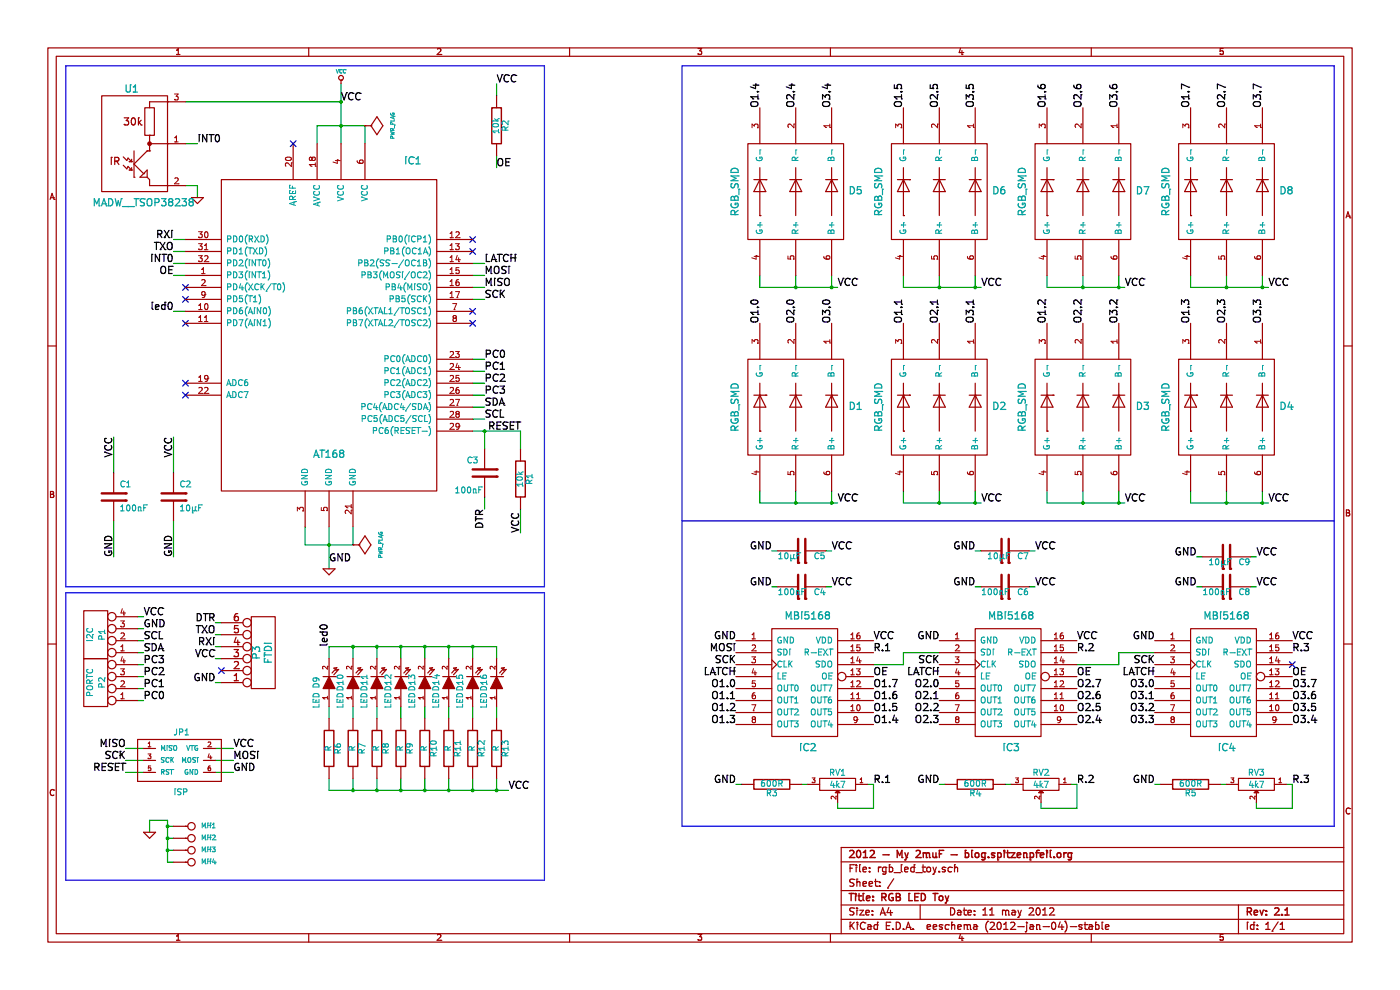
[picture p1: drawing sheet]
EESchema Schematic File Version 2  date Fri 11 May 2012 10:24:59 PM CEST
LIBS:power
LIBS:atmega8_168_328_TQFP
LIBS:my_parts
LIBS:ref-packages
LIBS:device
LIBS:conn
LIBS:linear
LIBS:regul
LIBS:74xx
LIBS:cmos4000
LIBS:adc-dac
LIBS:memory
LIBS:xilinx
LIBS:special
LIBS:microcontrollers
LIBS:dsp
LIBS:microchip
LIBS:analog_switches
LIBS:motorola
LIBS:texas
LIBS:intel
LIBS:audio
LIBS:interface
LIBS:digital-audio
LIBS:philips
LIBS:display
LIBS:cypress
LIBS:siliconi
LIBS:contrib
LIBS:valves
LIBS:atmel
LIBS:rgb_led_toy-cache
EELAYER 25  0
EELAYER END
$Descr A4 11700 8267
encoding utf-8
Sheet 1 1
Title "RGB LED Toy"
Date "11 may 2012"
Rev "2.1"
Comp "2012 - My 2muF - blog.spitzenpfeil.org"
Comment1 ""
Comment2 ""
Comment3 ""
Comment4 ""
$EndDescr
NoConn ~ 1550 2500
Wire Wire Line
	1550 2300 1450 2300
Connection ~ 1400 6900
Wire Wire Line
	1250 6950 1250 6850
Wire Wire Line
	1250 6850 1400 6850
Wire Wire Line
	1400 6850 1400 7200
Connection ~ 1400 7000
Wire Wire Line
	1450 7000 1400 7000
Wire Wire Line
	1450 2200 1550 2200
Connection ~ 2850 850 
Wire Wire Line
	1550 850  2850 850 
Connection ~ 3750 5400
Connection ~ 3350 5400
Connection ~ 2950 5400
Wire Wire Line
	4150 5500 4150 5400
Connection ~ 4150 6600
Wire Wire Line
	4250 6600 2750 6600
Wire Wire Line
	3950 5400 3950 5500
Wire Wire Line
	3550 5400 3550 5500
Wire Wire Line
	3150 5400 3150 5500
Wire Wire Line
	2750 5500 2750 5400
Wire Wire Line
	3750 5900 3750 6000
Wire Wire Line
	3350 5900 3350 6000
Wire Wire Line
	2950 5900 2950 6000
Connection ~ 3950 6600
Connection ~ 3150 6600
Wire Wire Line
	3150 6500 3150 6600
Connection ~ 3550 6600
Wire Wire Line
	3550 6500 3550 6600
Connection ~ 3750 6600
Wire Wire Line
	3750 6500 3750 6600
Wire Notes Line
	5700 4350 11150 4350
Wire Notes Line
	4550 4950 550  4950
Wire Notes Line
	4550 4950 4550 7350
Wire Notes Line
	4550 7350 550  7350
Connection ~ 4050 3600
Wire Wire Line
	4050 3750 4050 3600
Wire Wire Line
	1550 2000 1450 2000
Wire Wire Line
	1850 5500 1800 5500
Wire Wire Line
	1850 5300 1800 5300
Wire Wire Line
	3950 3500 4050 3500
Wire Wire Line
	3950 3300 4050 3300
Wire Wire Line
	4050 3100 3950 3100
Wire Wire Line
	1150 5550 1200 5550
Wire Wire Line
	1150 5350 1200 5350
Wire Wire Line
	1150 5750 1200 5750
Wire Wire Line
	1150 5150 1200 5150
Wire Wire Line
	7250 6550 7300 6550
Wire Wire Line
	7850 6550 7900 6550
Wire Wire Line
	8950 6550 9000 6550
Wire Wire Line
	10500 6700 10500 6750
Wire Wire Line
	10500 6750 10800 6750
Wire Wire Line
	10800 6750 10800 6550
Wire Wire Line
	6950 4900 6900 4900
Wire Wire Line
	6500 4600 6450 4600
Wire Wire Line
	8150 4600 8200 4600
Wire Wire Line
	8650 4900 8600 4900
Wire Wire Line
	10000 4650 10050 4650
Wire Wire Line
	10500 4900 10450 4900
Wire Wire Line
	3950 2400 4050 2400
Wire Wire Line
	3950 2200 4050 2200
Wire Wire Line
	4150 800  4150 700 
Wire Wire Line
	1200 6350 1050 6350
Wire Wire Line
	1800 6450 1950 6450
Wire Wire Line
	1800 6250 1950 6250
Wire Wire Line
	8450 6550 8400 6550
Connection ~ 10550 2400
Wire Wire Line
	10600 2400 9950 2400
Connection ~ 8150 2400
Wire Wire Line
	8200 2400 7550 2400
Connection ~ 6950 4200
Wire Wire Line
	7000 4200 6350 4200
Wire Wire Line
	10550 2400 10550 2300
Wire Wire Line
	9950 2400 9950 2300
Wire Wire Line
	9350 2400 9350 2300
Wire Wire Line
	8750 2300 8750 2400
Wire Wire Line
	7550 2400 7550 2300
Connection ~ 6650 2400
Wire Wire Line
	6650 2300 6650 2400
Connection ~ 8150 4200
Wire Wire Line
	8200 4200 7550 4200
Connection ~ 10250 4200
Wire Wire Line
	10250 4100 10250 4200
Connection ~ 9050 4200
Wire Wire Line
	9050 4100 9050 4200
Connection ~ 7850 4200
Wire Wire Line
	7850 4100 7850 4200
Connection ~ 6650 4200
Wire Wire Line
	6650 4100 6650 4200
Wire Wire Line
	7300 5550 7550 5550
Wire Wire Line
	7850 5450 7550 5450
Wire Wire Line
	7550 5450 7550 5550
Wire Notes Line
	4550 550  550  550 
Wire Notes Line
	4550 550  4550 4900
Wire Notes Line
	4550 4900 550  4900
Wire Notes Line
	550  4900 550  550 
Wire Wire Line
	2750 4750 2750 4400
Wire Wire Line
	4350 3750 4350 3600
Wire Wire Line
	4350 3600 3950 3600
Wire Wire Line
	1450 3950 1450 3650
Wire Wire Line
	950  4350 950  4650
Connection ~ 2850 1050
Connection ~ 2750 4550
Wire Wire Line
	2950 4550 2550 4550
Wire Wire Line
	2950 4550 2950 4400
Wire Wire Line
	2650 1200 2650 1050
Wire Wire Line
	2650 1050 3050 1050
Wire Wire Line
	3050 1050 3050 1200
Wire Wire Line
	2850 1200 2850 700 
Wire Wire Line
	2550 4550 2550 4400
Wire Wire Line
	950  3950 950  3650
Wire Wire Line
	1450 4350 1450 4650
Wire Wire Line
	4350 4450 4350 4250
Wire Wire Line
	9000 5550 9350 5550
Wire Wire Line
	9350 5550 9350 5450
Wire Wire Line
	9350 5450 9650 5450
Wire Wire Line
	6350 4200 6350 4100
Wire Wire Line
	6950 4200 6950 4100
Wire Wire Line
	7550 4200 7550 4100
Wire Wire Line
	8150 4200 8150 4100
Wire Wire Line
	8750 4100 8750 4200
Wire Wire Line
	9350 4200 9350 4100
Wire Wire Line
	9950 4100 9950 4200
Wire Wire Line
	10550 4200 10550 4100
Wire Wire Line
	9950 4200 10600 4200
Connection ~ 10550 4200
Wire Wire Line
	8750 4200 9400 4200
Connection ~ 9350 4200
Wire Wire Line
	6350 2300 6350 2400
Wire Wire Line
	6950 2400 6950 2300
Wire Wire Line
	8150 2400 8150 2300
Wire Wire Line
	7850 2300 7850 2400
Connection ~ 7850 2400
Wire Wire Line
	9050 2300 9050 2400
Connection ~ 9050 2400
Wire Wire Line
	10250 2300 10250 2400
Connection ~ 10250 2400
Wire Wire Line
	6350 2400 7000 2400
Connection ~ 6950 2400
Wire Wire Line
	8750 2400 9400 2400
Connection ~ 9350 2400
Wire Wire Line
	10200 6550 10250 6550
Wire Wire Line
	6750 6550 6700 6550
Wire Wire Line
	1950 6350 1800 6350
Wire Wire Line
	1050 6250 1200 6250
Wire Wire Line
	1050 6450 1200 6450
Wire Wire Line
	4150 1300 4150 1400
Wire Wire Line
	4050 2300 3950 2300
Wire Wire Line
	4050 2500 3950 2500
Wire Wire Line
	10450 4650 10500 4650
Wire Wire Line
	10050 4900 10000 4900
Wire Wire Line
	8600 4600 8650 4600
Wire Wire Line
	8200 4900 8150 4900
Wire Wire Line
	6450 4900 6500 4900
Wire Wire Line
	6900 4600 6950 4600
Wire Wire Line
	10800 6550 10750 6550
Wire Wire Line
	9650 6550 9700 6550
Wire Wire Line
	9000 6550 9000 6750
Wire Wire Line
	9000 6750 8700 6750
Wire Wire Line
	8700 6750 8700 6700
Wire Wire Line
	7000 6700 7000 6750
Wire Wire Line
	7000 6750 7300 6750
Wire Wire Line
	7300 6750 7300 6550
Wire Wire Line
	6150 6550 6200 6550
Wire Wire Line
	1200 5250 1150 5250
Wire Wire Line
	1150 5650 1200 5650
Wire Wire Line
	1150 5850 1200 5850
Wire Wire Line
	1150 5450 1200 5450
Wire Wire Line
	3950 3000 4050 3000
Wire Wire Line
	3950 3200 4050 3200
Wire Wire Line
	4050 3400 3950 3400
Wire Wire Line
	1800 5200 1850 5200
Wire Wire Line
	1800 5400 1850 5400
Wire Wire Line
	1850 5700 1800 5700
Wire Wire Line
	1450 2100 1550 2100
Wire Wire Line
	4050 4150 4050 4250
Wire Notes Line
	550  7350 550  4950
Wire Notes Line
	5700 6900 5700 550 
Wire Notes Line
	5700 6900 11150 6900
Wire Notes Line
	11150 6900 11150 550 
Wire Notes Line
	11150 550  5700 550 
Wire Wire Line
	2750 6600 2750 6500
Wire Wire Line
	3950 6600 3950 6500
Wire Wire Line
	3350 6500 3350 6600
Connection ~ 3350 6600
Wire Wire Line
	2950 6500 2950 6600
Connection ~ 2950 6600
Wire Wire Line
	2750 5900 2750 6000
Wire Wire Line
	3150 5900 3150 6000
Wire Wire Line
	3550 5900 3550 6000
Wire Wire Line
	3950 5900 3950 6000
Wire Wire Line
	2950 5400 2950 5500
Wire Wire Line
	3350 5400 3350 5500
Wire Wire Line
	3750 5400 3750 5500
Wire Wire Line
	4150 6600 4150 6500
Wire Wire Line
	4150 6000 4150 5900
Connection ~ 3150 5400
Connection ~ 3550 5400
Wire Wire Line
	2750 5400 4150 5400
Connection ~ 3950 5400
Wire Wire Line
	1450 2600 1550 2600
Wire Wire Line
	1550 1550 1650 1550
Wire Wire Line
	1650 1550 1650 1650
Wire Wire Line
	1550 1200 1650 1200
Wire Wire Line
	1400 7200 1450 7200
Wire Wire Line
	1400 6900 1450 6900
Wire Wire Line
	1450 7100 1400 7100
Connection ~ 1400 7100
NoConn ~ 3950 2600
Text Label 1450 2300 2    60   ~ 0
OE
$Comp
L GND #PWR01
U 1 1
P 1250 6950
F 0 "#PWR01" H 1250 6950 30  0001 C CNN
F 1 "GND" H 1250 6880 30  0001 C CNN
	1    1250 6950
	1    0    0    -1  
$EndComp
Text Label 1450 2200 2    60   ~ 0
INT0
Text Label 1650 1200 0    60   ~ 0
INT0
$Comp
L GND #PWR02
U 1 1
P 1650 1650
F 0 "#PWR02" H 1650 1650 30  0001 C CNN
F 1 "GND" H 1650 1580 30  0001 C CNN
	1    1650 1650
	1    0    0    -1  
$EndComp
$Comp
L MADW__TSOP38238 U1
U 1 1
P 1150 1200
F 0 "U1" H 1100 1650 60  0000 C CNN
F 1 "MADW__TSOP38238" H 1200 700 60  0000 C CNN
	1    1150 1200
	1    0    0    -1  
$EndComp
NoConn ~ 3950 2100
NoConn ~ 1550 2700
NoConn ~ 1550 2400
NoConn ~ 3950 2000
Text Label 4050 2200 0    60   ~ 0
LATCH
$Comp
L LED D16
U 1 1
P 4150 5700
F 0 "D16" H 4150 5800 50  0000 C CNN
F 1 "LED" H 4000 5800 50  0000 C CNN
	1    4150 5700
	0    -1   -1   0   
$EndComp
$Comp
L R R13
U 1 1
P 4150 6250
F 0 "R13" V 4230 6250 50  0000 C CNN
F 1 "R" V 4150 6250 50  0000 C CNN
	1    4150 6250
	1    0    0    -1  
$EndComp
Text Label 2750 5400 1    60   ~ 0
led0
$Comp
L LED D15
U 1 1
P 3950 5700
F 0 "D15" H 3950 5800 50  0000 C CNN
F 1 "LED" H 3800 5800 50  0000 C CNN
	1    3950 5700
	0    -1   -1   0   
$EndComp
$Comp
L LED D14
U 1 1
P 3750 5700
F 0 "D14" H 3750 5800 50  0000 C CNN
F 1 "LED" H 3600 5800 50  0000 C CNN
	1    3750 5700
	0    -1   -1   0   
$EndComp
$Comp
L LED D13
U 1 1
P 3550 5700
F 0 "D13" H 3550 5800 50  0000 C CNN
F 1 "LED" H 3400 5800 50  0000 C CNN
	1    3550 5700
	0    -1   -1   0   
$EndComp
$Comp
L LED D12
U 1 1
P 3350 5700
F 0 "D12" H 3350 5800 50  0000 C CNN
F 1 "LED" H 3200 5800 50  0000 C CNN
	1    3350 5700
	0    -1   -1   0   
$EndComp
$Comp
L LED D11
U 1 1
P 3150 5700
F 0 "D11" H 3150 5800 50  0000 C CNN
F 1 "LED" H 3000 5800 50  0000 C CNN
	1    3150 5700
	0    -1   -1   0   
$EndComp
$Comp
L LED D10
U 1 1
P 2950 5700
F 0 "D10" H 2950 5800 50  0000 C CNN
F 1 "LED" H 2800 5800 50  0000 C CNN
	1    2950 5700
	0    -1   -1   0   
$EndComp
$Comp
L LED D9
U 1 1
P 2750 5700
F 0 "D9" H 2750 5800 50  0000 C CNN
F 1 "LED" H 2600 5800 50  0000 C CNN
	1    2750 5700
	0    -1   -1   0   
$EndComp
Text Label 4250 6600 0    60   ~ 0
VCC
$Comp
L R R12
U 1 1
P 3950 6250
F 0 "R12" V 4030 6250 50  0000 C CNN
F 1 "R" V 3950 6250 50  0000 C CNN
	1    3950 6250
	1    0    0    -1  
$EndComp
$Comp
L R R11
U 1 1
P 3750 6250
F 0 "R11" V 3830 6250 50  0000 C CNN
F 1 "R" V 3750 6250 50  0000 C CNN
	1    3750 6250
	1    0    0    -1  
$EndComp
$Comp
L R R10
U 1 1
P 3550 6250
F 0 "R10" V 3630 6250 50  0000 C CNN
F 1 "R" V 3550 6250 50  0000 C CNN
	1    3550 6250
	1    0    0    -1  
$EndComp
$Comp
L R R9
U 1 1
P 3350 6250
F 0 "R9" V 3430 6250 50  0000 C CNN
F 1 "R" V 3350 6250 50  0000 C CNN
	1    3350 6250
	1    0    0    -1  
$EndComp
$Comp
L R R8
U 1 1
P 3150 6250
F 0 "R8" V 3230 6250 50  0000 C CNN
F 1 "R" V 3150 6250 50  0000 C CNN
	1    3150 6250
	1    0    0    -1  
$EndComp
$Comp
L R R7
U 1 1
P 2950 6250
F 0 "R7" V 3030 6250 50  0000 C CNN
F 1 "R" V 2950 6250 50  0000 C CNN
	1    2950 6250
	1    0    0    -1  
$EndComp
$Comp
L R R6
U 1 1
P 2750 6250
F 0 "R6" V 2830 6250 50  0000 C CNN
F 1 "R" V 2750 6250 50  0000 C CNN
	1    2750 6250
	1    0    0    -1  
$EndComp
Text Label 1450 2600 2    60   ~ 0
led0
Text Label 1800 5300 2    60   ~ 0
TXO
Text Label 1800 5400 2    60   ~ 0
RXI
Text Label 1800 5500 2    60   ~ 0
VCC
Text Label 1800 5200 2    60   ~ 0
DTR
Text Label 4050 4250 3    60   ~ 0
DTR
$Comp
L C C3
U 1 1
P 4050 3950
F 0 "C3" H 3900 4050 50  0000 L CNN
F 1 "100nF" H 3800 3800 50  0000 L CNN
	1    4050 3950
	1    0    0    -1  
$EndComp
Text Label 1450 2100 2    60   ~ 0
TXO
Text Label 1450 2000 2    60   ~ 0
RXI
NoConn ~ 1850 5600
Text Label 1800 5700 2    60   ~ 0
GND
$Comp
L CONN_6 P3
U 1 1
P 2200 5450
F 0 "P3" V 2150 5450 60  0000 C CNN
F 1 "FTDI" V 2250 5450 60  0000 C CNN
	1    2200 5450
	1    0    0    1   
$EndComp
Text Label 4050 3400 0    60   ~ 0
SDA
Text Label 4050 3500 0    60   ~ 0
SCL
Text Label 4050 3200 0    60   ~ 0
PC2
Text Label 4050 3300 0    60   ~ 0
PC3
Text Label 4050 3100 0    60   ~ 0
PC1
Text Label 4050 3000 0    60   ~ 0
PC0
$Comp
L ATMEGA8_168_328_TQFP IC1
U 1 1
P 2750 2750
F 0 "IC1" H 3450 4150 60  0000 C CNN
F 1 "AT168" H 2750 1700 60  0000 C CNN
	1    2750 2750
	1    0    0    -1  
$EndComp
Text Label 1200 5450 0    60   ~ 0
SDA
Text Label 1200 5350 0    60   ~ 0
SCL
Text Label 1200 5550 0    60   ~ 0
PC3
Text Label 1200 5650 0    60   ~ 0
PC2
Text Label 1200 5750 0    60   ~ 0
PC1
Text Label 1200 5850 0    60   ~ 0
PC0
Text Label 1200 5250 0    60   ~ 0
GND
Text Label 1200 5150 0    60   ~ 0
VCC
$Comp
L CONN_4 P2
U 1 1
P 800 5700
F 0 "P2" V 750 5700 50  0000 C CNN
F 1 "PORTC" V 850 5700 50  0000 C CNN
	1    800  5700
	-1   0    0    1   
$EndComp
$Comp
L CONN_4 P1
U 1 1
P 800 5300
F 0 "P1" V 750 5300 50  0000 C CNN
F 1 "I2C" V 850 5300 50  0000 C CNN
	1    800  5300
	-1   0    0    1   
$EndComp
$Comp
L C C9
U 1 1
P 10250 4650
F 0 "C9" V 10300 4750 50  0000 L CNN
F 1 "10µF" V 10300 4500 50  0000 L CNN
	1    10250 4650
	0    1    1    0   
$EndComp
Text Label 10500 4650 0    60   ~ 0
VCC
Text Label 10000 4650 2    60   ~ 0
GND
$Comp
L C C7
U 1 1
P 8400 4600
F 0 "C7" V 8450 4700 50  0000 L CNN
F 1 "10µF" V 8450 4450 50  0000 L CNN
	1    8400 4600
	0    1    1    0   
$EndComp
Text Label 8650 4600 0    60   ~ 0
VCC
Text Label 8150 4600 2    60   ~ 0
GND
$Comp
L C C5
U 1 1
P 6700 4600
F 0 "C5" V 6750 4700 50  0000 L CNN
F 1 "10µF" V 6750 4400 50  0000 L CNN
	1    6700 4600
	0    1    1    0   
$EndComp
Text Label 6950 4600 0    60   ~ 0
VCC
Text Label 6450 4600 2    60   ~ 0
GND
$Comp
L CONN_1 MH4
U 1 1
P 1600 7200
F 0 "MH4" H 1680 7200 40  0000 L CNN
F 1 "CONN_1" H 1600 7255 30  0001 C CNN
	1    1600 7200
	1    0    0    -1  
$EndComp
$Comp
L CONN_1 MH3
U 1 1
P 1600 7100
F 0 "MH3" H 1680 7100 40  0000 L CNN
F 1 "CONN_1" H 1600 7155 30  0001 C CNN
	1    1600 7100
	1    0    0    -1  
$EndComp
$Comp
L CONN_1 MH2
U 1 1
P 1600 7000
F 0 "MH2" H 1680 7000 40  0000 L CNN
F 1 "CONN_1" H 1600 7055 30  0001 C CNN
	1    1600 7000
	1    0    0    -1  
$EndComp
$Comp
L CONN_1 MH1
U 1 1
P 1600 6900
F 0 "MH1" H 1680 6900 40  0000 L CNN
F 1 "CONN_1" H 1600 6955 30  0001 C CNN
	1    1600 6900
	1    0    0    -1  
$EndComp
$Comp
L PWR_FLAG #FLG03
U 1 1
P 2950 4550
F 0 "#FLG03" H 2950 4820 30  0001 C CNN
F 1 "PWR_FLAG" H 2950 4780 30  0000 C CNN
	1    2950 4550
	0    1    1    0   
$EndComp
$Comp
L PWR_FLAG #FLG04
U 1 1
P 3050 1050
F 0 "#FLG04" H 3050 1320 30  0001 C CNN
F 1 "PWR_FLAG" H 3050 1280 30  0000 C CNN
	1    3050 1050
	0    1    1    0   
$EndComp
$Comp
L MADW__AVR_ISP JP1
U 1 1
P 1500 6350
F 0 "JP1" H 1450 6550 50  0000 L BNN
F 1 "ISP" H 1450 6050 50  0000 L BNN
	1    1500 6350
	1    0    0    -1  
$EndComp
Text Label 10800 6550 0    60   ~ 0
R.3
Text Label 9000 6550 0    60   ~ 0
R.2
Text Label 7300 6550 0    60   ~ 0
R.1
Text Label 10000 4900 2    60   ~ 0
GND
Text Label 10500 4900 0    60   ~ 0
VCC
Text Label 8150 4900 2    60   ~ 0
GND
Text Label 8650 4900 0    60   ~ 0
VCC
Text Label 6450 4900 2    60   ~ 0
GND
Text Label 6950 4900 0    60   ~ 0
VCC
$Comp
L C C8
U 1 1
P 10250 4900
F 0 "C8" V 10300 5000 50  0000 L CNN
F 1 "100nF" V 10300 4700 50  0000 L CNN
	1    10250 4900
	0    1    1    0   
$EndComp
$Comp
L C C6
U 1 1
P 8400 4900
F 0 "C6" V 8450 5000 50  0000 L CNN
F 1 "100nF" V 8450 4700 50  0000 L CNN
	1    8400 4900
	0    1    1    0   
$EndComp
$Comp
L C C4
U 1 1
P 6700 4900
F 0 "C4" V 6750 5000 50  0000 L CNN
F 1 "100nF" V 6750 4700 50  0000 L CNN
	1    6700 4900
	0    1    1    0   
$EndComp
Text Label 9650 6550 2    60   ~ 0
GND
Text Label 7850 6550 2    60   ~ 0
GND
Text Label 6150 6550 2    60   ~ 0
GND
Text Label 4150 1400 0    60   ~ 0
OE
Text Label 4150 700  0    60   ~ 0
VCC
$Comp
L R R2
U 1 1
P 4150 1050
F 0 "R2" V 4230 1050 50  0000 C CNN
F 1 "10k" V 4150 1050 50  0000 C CNN
	1    4150 1050
	1    0    0    -1  
$EndComp
$Comp
L R R5
U 1 1
P 9950 6550
F 0 "R5" V 10030 6550 50  0000 C CNN
F 1 "600R" V 9950 6550 50  0000 C CNN
	1    9950 6550
	0    1    1    0   
$EndComp
$Comp
L R R4
U 1 1
P 8150 6550
F 0 "R4" V 8230 6550 50  0000 C CNN
F 1 "600R" V 8150 6550 50  0000 C CNN
	1    8150 6550
	0    1    1    0   
$EndComp
$Comp
L R R3
U 1 1
P 6450 6550
F 0 "R3" V 6530 6550 50  0000 C CNN
F 1 "600R" V 6450 6550 50  0000 C CNN
	1    6450 6550
	0    1    1    0   
$EndComp
$Comp
L POT RV3
U 1 1
P 10500 6550
F 0 "RV3" H 10500 6450 50  0000 C CNN
F 1 "4k7" H 10500 6550 50  0000 C CNN
	1    10500 6550
	-1   0    0    1   
$EndComp
$Comp
L POT RV2
U 1 1
P 8700 6550
F 0 "RV2" H 8700 6450 50  0000 C CNN
F 1 "4k7" H 8700 6550 50  0000 C CNN
	1    8700 6550
	-1   0    0    1   
$EndComp
$Comp
L POT RV1
U 1 1
P 7000 6550
F 0 "RV1" H 7000 6450 50  0000 C CNN
F 1 "4k7" H 7000 6550 50  0000 C CNN
	1    7000 6550
	-1   0    0    1   
$EndComp
NoConn ~ 2450 1200
NoConn ~ 3950 2700
NoConn ~ 1550 3200
NoConn ~ 1550 3300
Text Label 10550 900  1    60   ~ 0
O3.7
Text Label 10250 900  1    60   ~ 0
O2.7
Text Label 9350 900  1    60   ~ 0
O3.6
Text Label 9050 900  1    60   ~ 0
O2.6
Text Label 8150 900  1    60   ~ 0
O3.5
Text Label 7850 900  1    60   ~ 0
O2.5
Text Label 6950 900  1    60   ~ 0
O3.4
Text Label 6650 900  1    60   ~ 0
O2.4
Text Label 10550 2700 1    60   ~ 0
O3.3
Text Label 10250 2700 1    60   ~ 0
O2.3
Text Label 9350 2700 1    60   ~ 0
O3.2
Text Label 9050 2700 1    60   ~ 0
O2.2
Text Label 8150 2700 1    60   ~ 0
O3.1
Text Label 7850 2700 1    60   ~ 0
O2.1
Text Label 6950 2700 1    60   ~ 0
O3.0
Text Label 6650 2700 1    60   ~ 0
O2.0
Text Label 9950 900  1    60   ~ 0
O1.7
Text Label 8750 900  1    60   ~ 0
O1.6
Text Label 7550 900  1    60   ~ 0
O1.5
Text Label 6350 900  1    60   ~ 0
O1.4
Text Label 9950 2700 1    60   ~ 0
O1.3
Text Label 8750 2700 1    60   ~ 0
O1.2
Text Label 7550 2700 1    60   ~ 0
O1.1
Text Label 6350 2700 1    60   ~ 0
O1.0
Text Label 8200 2400 0    60   ~ 0
VCC
Text Label 9400 2400 0    60   ~ 0
VCC
Text Label 10600 2400 0    60   ~ 0
VCC
Text Label 7000 2400 0    60   ~ 0
VCC
Text Label 10600 4200 0    60   ~ 0
VCC
Text Label 9400 4200 0    60   ~ 0
VCC
Text Label 8200 4200 0    60   ~ 0
VCC
Text Label 7000 4200 0    60   ~ 0
VCC
Text Label 10800 5650 0    60   ~ 0
OE
NoConn ~ 10800 5550
Text Label 10800 5450 0    60   ~ 0
R.3
Text Label 10800 5350 0    60   ~ 0
VCC
Text Label 9650 5650 2    60   ~ 0
LATCH
Text Label 9650 5550 2    60   ~ 0
SCK
Text Label 9650 5350 2    60   ~ 0
GND
Text Label 9000 5650 0    60   ~ 0
OE
Text Label 9000 5450 0    60   ~ 0
R.2
Text Label 9000 5350 0    60   ~ 0
VCC
Text Label 7850 5650 2    60   ~ 0
LATCH
Text Label 7850 5550 2    60   ~ 0
SCK
Text Label 7850 5350 2    60   ~ 0
GND
Text Label 7300 5450 0    60   ~ 0
R.1
Text Label 7300 5350 0    60   ~ 0
VCC
Text Label 7300 5650 0    60   ~ 0
OE
Text Label 6150 5650 2    60   ~ 0
LATCH
Text Label 6150 5550 2    60   ~ 0
SCK
Text Label 6150 5450 2    60   ~ 0
MOSI
Text Label 6150 5350 2    60   ~ 0
GND
Text Label 10800 5750 0    60   ~ 0
O3.7
Text Label 10800 5850 0    60   ~ 0
O3.6
Text Label 10800 5950 0    60   ~ 0
O3.5
Text Label 10800 6050 0    60   ~ 0
O3.4
Text Label 9650 6050 2    60   ~ 0
O3.3
Text Label 9650 5950 2    60   ~ 0
O3.2
Text Label 9650 5850 2    60   ~ 0
O3.1
Text Label 9650 5750 2    60   ~ 0
O3.0
Text Label 9000 5750 0    60   ~ 0
O2.7
Text Label 9000 5850 0    60   ~ 0
O2.6
Text Label 9000 5950 0    60   ~ 0
O2.5
Text Label 9000 6050 0    60   ~ 0
O2.4
Text Label 7850 6050 2    60   ~ 0
O2.3
Text Label 7850 5950 2    60   ~ 0
O2.2
Text Label 7850 5850 2    60   ~ 0
O2.1
Text Label 7850 5750 2    60   ~ 0
O2.0
Text Label 7300 5750 0    60   ~ 0
O1.7
Text Label 7300 5850 0    60   ~ 0
O1.6
Text Label 7300 5950 0    60   ~ 0
O1.5
Text Label 7300 6050 0    60   ~ 0
O1.4
Text Label 6150 6050 2    60   ~ 0
O1.3
Text Label 6150 5950 2    60   ~ 0
O1.2
Text Label 6150 5850 2    60   ~ 0
O1.1
Text Label 6150 5750 2    60   ~ 0
O1.0
$Comp
L IMPOLUX_RGB_SMD D5
U 1 1
P 6650 1600
F 0 "D5" H 7150 1600 60  0000 C CNN
F 1 "RGB_SMD" V 6150 1600 60  0000 C CNN
	1    6650 1600
	1    0    0    -1  
$EndComp
$Comp
L IMPOLUX_RGB_SMD D3
U 1 1
P 9050 3400
F 0 "D3" H 9550 3400 60  0000 C CNN
F 1 "RGB_SMD" V 8550 3400 60  0000 C CNN
	1    9050 3400
	1    0    0    -1  
$EndComp
$Comp
L IMPOLUX_RGB_SMD D1
U 1 1
P 6650 3400
F 0 "D1" H 7150 3400 60  0000 C CNN
F 1 "RGB_SMD" V 6150 3400 60  0000 C CNN
	1    6650 3400
	1    0    0    -1  
$EndComp
$Comp
L MBI5168 IC4
U 1 1
P 10250 5700
F 0 "IC4" H 10250 5150 60  0000 C CNN
F 1 "MBI5168" H 10250 6250 60  0000 C CNN
	1    10250 5700
	1    0    0    -1  
$EndComp
$Comp
L MBI5168 IC3
U 1 1
P 8450 5700
F 0 "IC3" H 8450 5150 60  0000 C CNN
F 1 "MBI5168" H 8450 6250 60  0000 C CNN
	1    8450 5700
	1    0    0    -1  
$EndComp
$Comp
L MBI5168 IC2
U 1 1
P 6750 5700
F 0 "IC2" H 6750 5150 60  0000 C CNN
F 1 "MBI5168" H 6750 6250 60  0000 C CNN
	1    6750 5700
	1    0    0    -1  
$EndComp
Text Label 4050 2500 0    60   ~ 0
SCK
Text Label 4050 2400 0    60   ~ 0
MISO
Text Label 4050 2300 0    60   ~ 0
MOSI
Text Label 1450 4650 1    60   ~ 0
GND
Text Label 1450 3650 3    60   ~ 0
VCC
$Comp
L C C2
U 1 1
P 1450 4150
F 0 "C2" H 1500 4250 50  0000 L CNN
F 1 "10µF" H 1500 4050 50  0000 L CNN
	1    1450 4150
	1    0    0    -1  
$EndComp
Text Label 950  4650 1    60   ~ 0
GND
Text Label 950  3650 3    60   ~ 0
VCC
$Comp
L C C1
U 1 1
P 950 4150
F 0 "C1" H 1000 4250 50  0000 L CNN
F 1 "100nF" H 1000 4050 50  0000 L CNN
	1    950  4150
	1    0    0    -1  
$EndComp
Text Label 4350 4450 1    60   ~ 0
VCC
$Comp
L R R1
U 1 1
P 4350 4000
F 0 "R1" V 4430 4000 50  0000 C CNN
F 1 "10k" V 4350 4000 50  0000 C CNN
	1    4350 4000
	1    0    0    -1  
$EndComp
$Comp
L IMPOLUX_RGB_SMD D7
U 1 1
P 9050 1600
F 0 "D7" H 9550 1600 60  0000 C CNN
F 1 "RGB_SMD" V 8550 1600 60  0000 C CNN
	1    9050 1600
	1    0    0    -1  
$EndComp
$Comp
L IMPOLUX_RGB_SMD D6
U 1 1
P 7850 1600
F 0 "D6" H 8350 1600 60  0000 C CNN
F 1 "RGB_SMD" V 7350 1600 60  0000 C CNN
	1    7850 1600
	1    0    0    -1  
$EndComp
$Comp
L IMPOLUX_RGB_SMD D8
U 1 1
P 10250 1600
F 0 "D8" H 10750 1600 60  0000 C CNN
F 1 "RGB_SMD" V 9750 1600 60  0000 C CNN
	1    10250 1600
	1    0    0    -1  
$EndComp
Text Label 4350 3600 2    60   ~ 0
RESET
Text Label 1050 6450 2    60   ~ 0
RESET
Text Label 1050 6350 2    60   ~ 0
SCK
Text Label 1050 6250 2    60   ~ 0
MISO
Text Label 1950 6350 0    60   ~ 0
MOSI
Text Label 1950 6450 0    60   ~ 0
GND
Text Label 1950 6250 0    60   ~ 0
VCC
Text Label 2750 4700 0    60   ~ 0
GND
$Comp
L GND #PWR05
U 1 1
P 2750 4750
F 0 "#PWR05" H 2750 4750 30  0001 C CNN
F 1 "GND" H 2750 4680 30  0001 C CNN
	1    2750 4750
	1    0    0    -1  
$EndComp
Text Label 2850 850  0    60   ~ 0
VCC
$Comp
L VCC #PWR06
U 1 1
P 2850 700
F 0 "#PWR06" H 2850 800 30  0001 C CNN
F 1 "VCC" H 2850 800 30  0000 C CNN
	1    2850 700 
	1    0    0    -1  
$EndComp
$Comp
L IMPOLUX_RGB_SMD D2
U 1 1
P 7850 3400
F 0 "D2" H 8350 3400 60  0000 C CNN
F 1 "RGB_SMD" V 7350 3400 60  0000 C CNN
	1    7850 3400
	1    0    0    -1  
$EndComp
$Comp
L IMPOLUX_RGB_SMD D4
U 1 1
P 10250 3400
F 0 "D4" H 10750 3400 60  0000 C CNN
F 1 "RGB_SMD" V 9750 3400 60  0000 C CNN
	1    10250 3400
	1    0    0    -1  
$EndComp
$EndSCHEMATC
